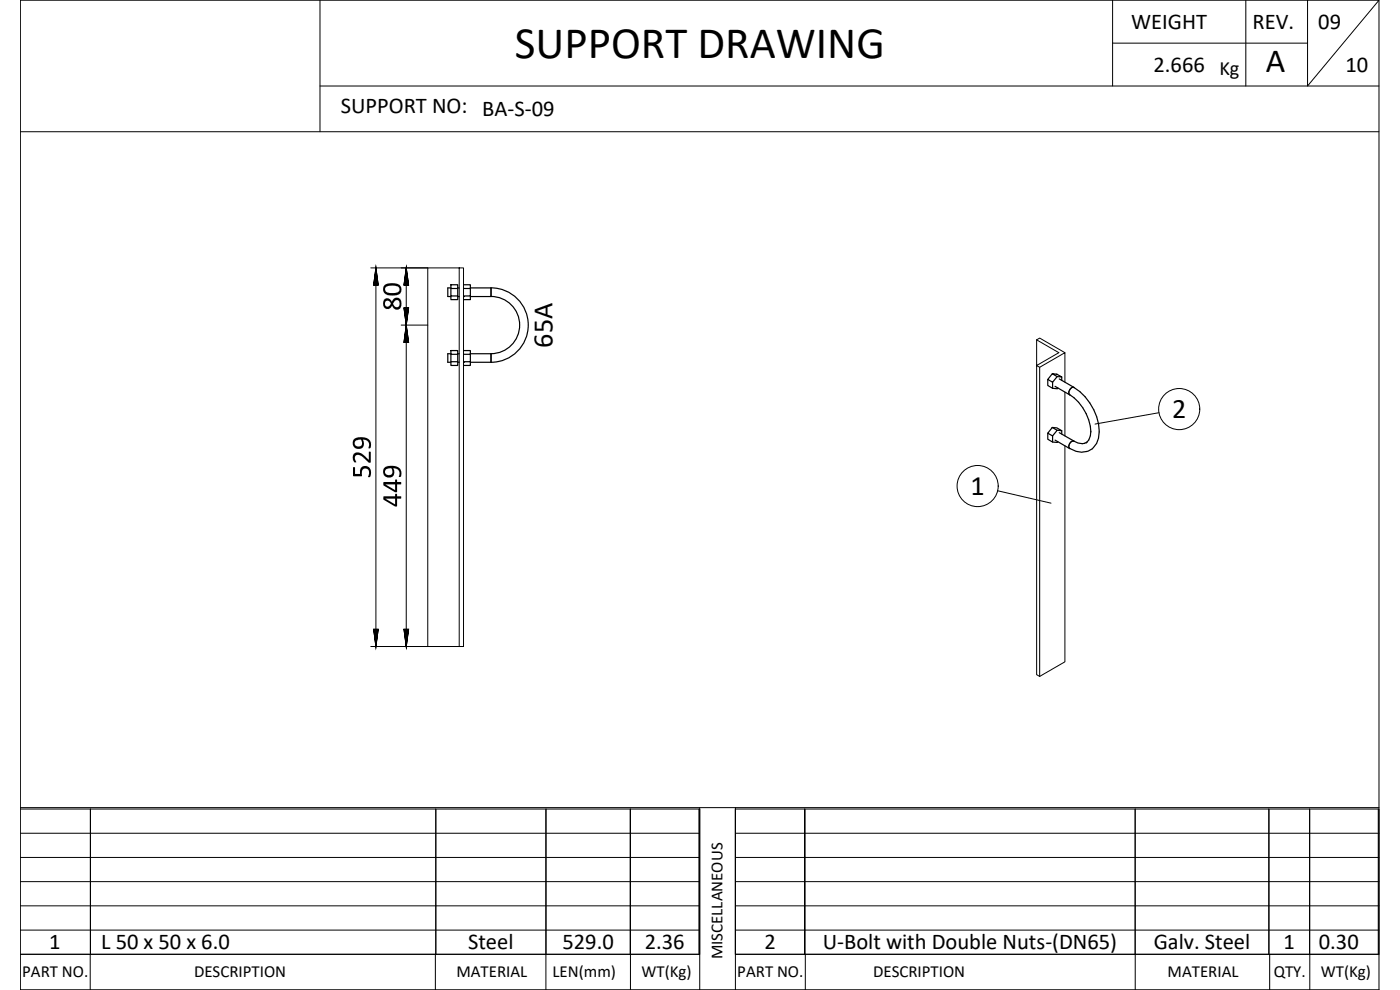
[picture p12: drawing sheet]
<svg xmlns="http://www.w3.org/2000/svg" width="420mm" height="297mm" viewBox="0 0 420 297" stroke-linecap="round" stroke-linejoin="round" font-family="sans-serif">
<g fill="none" stroke="#000" stroke-width=".3">
<path d="M96 .1v39.4M333.9 12.9h58.5M333.9 .1v25.7M373.9 .1v25.7M392.4 .1v25.7l21.5-25.7h-407.8v296.9h407.8M413.9 .1v296.9M6.1 39.5h407.8M96 25.8h317.9M111.3 80.4h17.1M112.8 80.4v113.6M120.4 97.5h8M121.9 80.4v113.6"/>
<path d="M137.8 80.4h-9.4v113.6h10.7v-113.6h-1.3v113.6M311.1 102l.9-.6 7.6 4.4M311.1 102l6.7 3.8-6.7 3.9zM312 110.2l-.9-.5v92.7l.9 .6M319.6 114.7v-8.9l-7.6 4.4v92.8M319.6 117.7v13.1M319.6 133.8v64.8l-7.6 4.4M347.8 123.8l-19.2 3.4M299.4 147.2l16 3.8M111.3 194h17.1M6.1 242.7h203.9v43.6h-203.9h203.9M6.1 257.3h203.9"/>
<path d="M6.1 250h203.9M6.1 242.3h407.8M27.1 242.7v43.6v-43.6M130.8 242.7v43.6M163.9 242.7l-.1 54.3M189.2 242.7v43.6v-43.6M209.8 242.7v43.6M210 242.3v54.7M220.7 242.7h193.2v43.6h-193.2zM220.7 257.3h193.2M220.7 250h193.2M220.7 242.3v54.7"/>
<path d="M241.5 242.7v43.6v-43.6M340.7 242.7v54.3M380.8 242.7v43.6M393 242.7l.1 54.3M413.6 242.7v43.6M6.1 279.1h203.9M6.1 271.8h203.9M6.1 264.5h203.9M220.7 279.1h193.2M220.7 271.8h193.2M220.7 264.5h193.2M6.1 297h407.8"/>
<path d="M27.1 286.3v10.7M130.7 286.3v10.7M189.2 286.3v10.7M220.7 286.3h193.2M241.7 286.3v10.7M381 286.3v10.7"/>
<circle cx="353.9" cy="122.7" r="6.2"/>
<circle cx="293.4" cy="145.8" r="6.2"/>
</g>
<g fill="none" stroke="#000" stroke-width=".36">
<path d="M135.3 85.4h2.1v1.2h-2.1zM135.3 86.6v2.2h2.1v-2.2M135.3 88.8v1.1h2.1v-1.1M135.3 86.4h-.9v2.6h.9M137.4 89h.4M137.4 86.4h.4M139.1 85.4h2.1v1.2h-2.1M141.2 86.6v2.2h-2.1M141.2 88.8v1.1h-2.1M141.2 89h6.2M141.2 86.4h6.2M147.4 86.4v2.6"/>
<path d="M147.4 86.4a11.2 11.2 0 0 1 11.1 11.1 11.2 11.2 0 0 1-11.1 11.2M147.4 88.9a8.6 8.6 0 0 1 8.6 8.6 8.6 8.6 0 0 1-8.6 8.6M135.3 105.2h2.1v1.1h-2.1zM135.3 106.3v2.2h2.1v-2.2M135.3 108.5v1.2h2.1v-1.2M135.3 106.1h-.9v2.6h.9M137.4 108.7h.4M137.4 106.1h.4M139.1 105.2h2.1v1.1h-2.1M141.2 106.3v2.2h-2.1M141.2 108.5v1.2h-2.1M141.2 106.1h6.2v2.6"/>
<path d="M141.2 108.7h6.2M314.5 113.8v1.9l1.4 .8v-1.8M315.8 112.1l1.4 .2 1.4 .8-1.3-.1zM315.8 112.1l-1.3 1.7 1.4 .9 1.4-1.7M316.6 115.9l4.4 2.6M317.5 116.4l-.2 .2-1.4-.1M317.9 113.7l4.4 2.5M318.6 113.1v1M320.8 118v.2M320.8 117.4v.3M321 118.4v.1M321 118.5h.1"/>
<path d="M321.1 116.8l-.1 .3M321.5 116.4l-.2 .2M322 116.2l-.2 .1M322.2 116.2l.2 .1M314.5 130v1.8l1.4 .8v-1.8M315.8 128.3l1.5 .8-1.4 1.7-1.4-.8zM315.8 128.3l1.4 .1 1.4 .8-1.3-.1M316.6 132l4.4 2.6M317.5 132.5l-.2 .2-1.4-.1M317.9 129.8l4.3 2.5M318.6 129.2v1M320.8 134.1v.2"/>
<path d="M320.8 133.5v.3M321 134.5v.1M321 134.6h.1M321.1 133l-.1 .3M321.5 132.5l-.2 .2M322 132.3l-.2 .1M326.3 132.6l-.9 .5M327.4 129.4l-.2 1.3-.4 1.3-.8 .9M327.4 129.6a14.4 14.4 0 0 0-6.5-11.3 1.65 1.65 0 0 1 1.2-2.1 15.8 15.8 0 0 1 7.6 15.3 5.3 5.3 0 0 1-8.5 3.1l-.3-.2a1.66 1.66 0 0 1 1.2-2.1l1.4 .6 2 .1"/>
</g>
<g fill="#000">
<circle cx="139.1" cy="89" r=".18"/>
<circle cx="139.1" cy="108.7" r=".18"/>
</g>
<text font-size="13.5" x="154.5" y="17.3">SUPPORT DRAWING</text>
<g font-size="10.3">
<text x="120.4" y="93.2" transform="rotate(-90 120.4 93.2)">80</text>
<text x="111.3" y="143.6" transform="rotate(-90 111.3 143.6)">529</text>
<text x="120.4" y="152.2" transform="rotate(-90 120.4 152.2)">449</text>
</g>
<text font-size="10.1" x="379.9" y="21.7">A</text>
<g font-size="8.5">
<text x="165.9" y="104.3" transform="rotate(-90 165.9 104.3)">65A</text>
<text x="351.7" y="125.4">2</text>
<text x="291.3" y="148.5">1</text>
</g>
<g font-size="6.8">
<text x="339.5" y="8.7">WEIGHT</text>
<text x="375.9" y="8.8">REV.</text>
<text x="395.6" y="8.6">09</text>
<text x="346.2" y="21.5">2.666</text>
<text x="403.8" y="21.5">10</text>
<text x="102.3" y="33.9">SUPPORT NO: BA-S-09</text>
<text x="14.8" y="284.8">1</text>
<text x="30.4" y="284.8">L 50 x 50 x 6.0</text>
<text x="140.5" y="284.8">Steel</text>
<text x="168.8" y="284.8">529.0</text>
<text x="193.5" y="284.8">2.36</text>
<text x="229.4" y="284.8">2</text>
<text x="246.9" y="284.8">U-Bolt with Double Nuts-(DN65)</text>
<text x="346.2" y="284.8">Galv. Steel</text>
<text x="385.2" y="284.8">1</text>
<text x="395.8" y="284.8">0.30</text>
</g>
<text font-size="6.1" x="366" y="22.6">Kg</text>
<g font-size="5.1">
<text x="216.8" y="287.9" transform="rotate(-90 216.8 287.9)">MISCELLANEOUS</text>
<text x="6.7" y="293.2">PART NO.</text>
<text x="58.2" y="293.2">DESCRIPTION</text>
<text x="137" y="293.2">MATERIAL</text>
<text x="165.8" y="293.2">LEN(mm)</text>
<text x="192.5" y="293.2">WT(Kg)</text>
<text x="221.3" y="293.2">PART NO.</text>
<text x="262" y="293.2">DESCRIPTION</text>
<text x="350.4" y="293.2">MATERIAL</text>
<text x="382.2" y="293.2">QTY.</text>
<text x="396.4" y="293.2">WT(Kg)</text>
</g>
<g font-size="4.4">
<text x="123.5" y="98.8" transform="rotate(-90 123.5 98.8)">80</text>
<text x="114.3" y="195.1" transform="rotate(-90 114.3 195.1)">529</text>
<text x="123.5" y="195.1" transform="rotate(-90 123.5 195.1)">449</text>
</g>
</svg>
